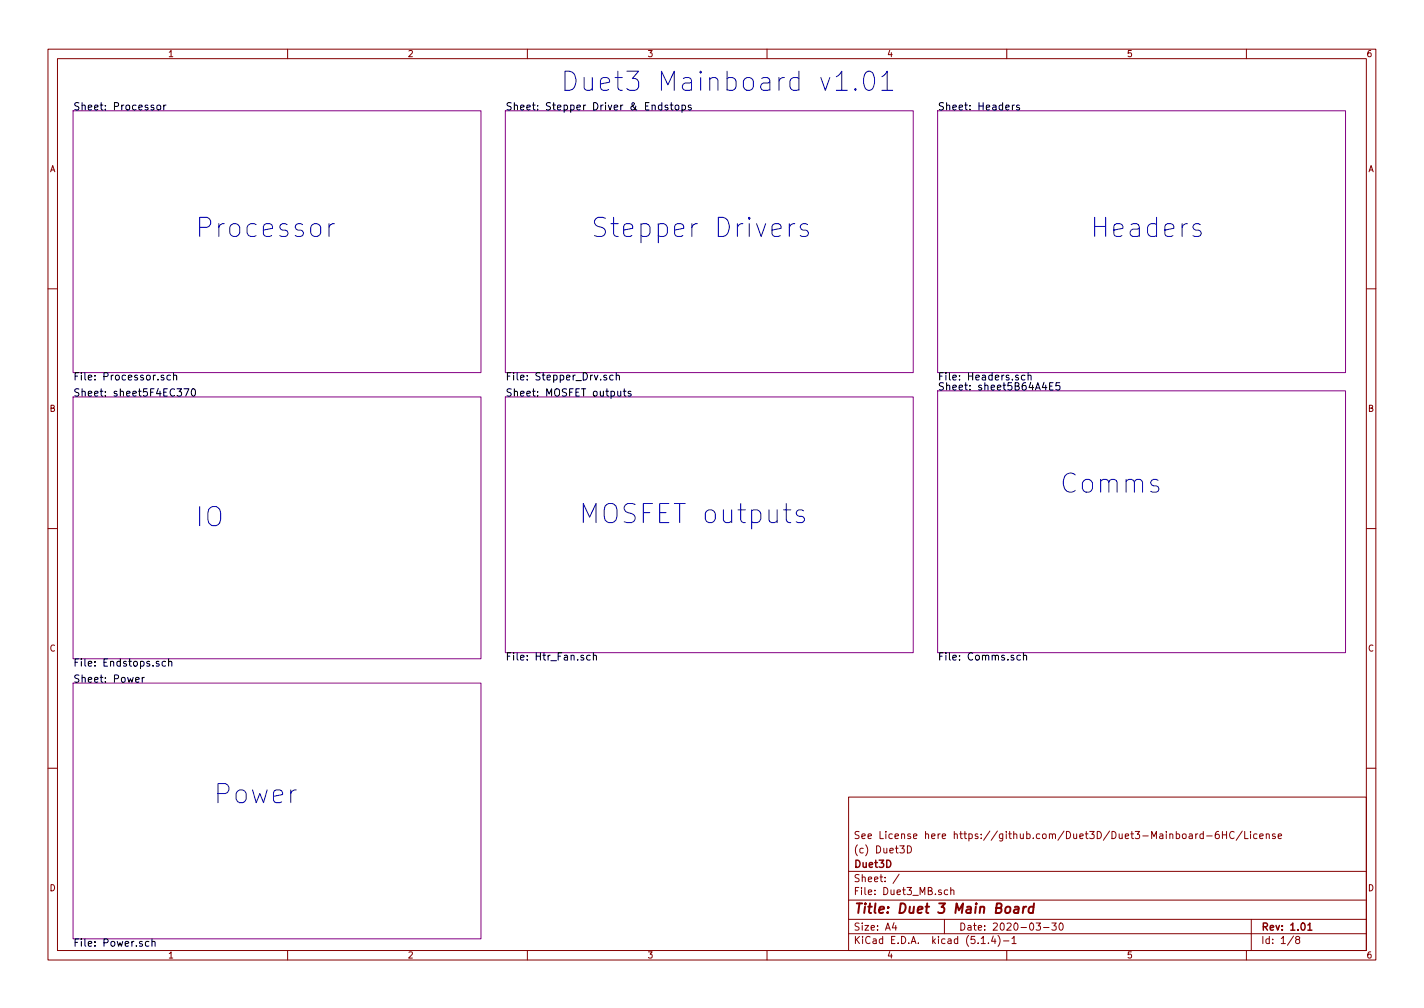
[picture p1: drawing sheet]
<svg xmlns="http://www.w3.org/2000/svg" width="297mm" height="210mm" viewBox="0 0 297 210" stroke-linecap="round" stroke-linejoin="round" font-family="sans-serif">
<g fill="none" stroke="#840000" stroke-width=".21">
<path d="M10 10.3h277v189.9h-277zM12 12.2h273v186.1h-273zM60 10.3v1.9M110 10.3v1.9M160 10.3v1.9M210 10.3v1.9M260 10.3v1.9M10 60.2h2M285 60.2h2M10 110.3h2M285 110.3h2M10 160.2h2"/>
<path d="M177 166.3h108v32h-108zM189.3 176.4a.75 .75 0 0 1 .8 .8 .75 .75 0 0 1-.8 .7zM249.4 173.9v1M249.9 173.9l-.5 .3M251 174l-.4-.1-.3 .3 .1 .6h.6M251 173.4v1.5M251.7 174.4h1.2M254.2 173.4l-.4 .1a1.11 1.11 0 0 0-.2 1.3l.5 .1 .2-.1 .1-.5-.3-.3-.5 .1-.1 .2M255 173.4v1.5M255 174.1h.9M255.9 173.4v1.5M257.4 173.6a.71 .71 0 0 0-1 .5 .71 .71 0 0 0 .7 .8l.3-.1"/>
<path d="M259.1 173.3l-1.2 2M259.6 173.4v1.5h.7M260.9 173.4v.2M260.9 173.9v1M262.2 174l-.4-.1-.3 .3 .1 .6h.6M262.8 174.4l.7-.1-.1-.3-.4-.1-.2 .2v.7h.6M264.1 174.1l.2-.2 .4 .1 .1 .9M264.1 173.9v1M266 174l-.4-.1-.2 .2 .1 .3 .5 .1v.3h-.6M266.6 174.4l.7-.1v-.3l-.4-.1-.3 .2 .1 .7h.6M285 160.2h2M60 198.3v1.9"/>
<path d="M110 198.3v1.9M160 198.3v1.9M177 194.8h108M177 191.8h108M177 187.8h108M177 181.8h108M186.5 192.5l-.4 1h1M186.8 193v1M187.6 182.3l-1.3 2M197 191.8v3M197.7 185.7l-.4-.1-.3 .3 .1 .6 .2 .1 .4-.1M198.3 185.7l.3-.1 .3 .1 .1 .9"/>
<path d="M198.3 185.1v1.5M204.7 196.8h.8M206.2 196.7v.1M207.2 195.2l-.4 1.1h.9M207.5 195.8v1M208.2 195.1a1.71 1.71 0 0 1 0 2.3M209.3 196.3h1.2M210 198.3v1.9M211.1 195.8l.4-.5v1.5M211.1 196.8h.9M216.1 192.5h.9l-.4 .6 .4 .1v.7l-.2 .1-.7-.1M217.7 193.5h1.1"/>
<path d="M219.4 192.5h.9l-.5 .6 .5 .1v.7l-.3 .1-.6-.1M221.1 192.6l.2-.1a.8 .8 0 0 1 .5 .8 .8 .8 0 0 1-.5 .7 1 1 0 0 1-.2-1.4zM260 198.3v1.9M261 191.8v6.5M269.8 195.2l-1.2 2M270.6 196l-.3-.4 .3-.3h.2l.3 .3-.1 .2-.6 .2-.1 .3v.4l.3 .1h.2l.3-.3v-.2l-.3-.3"/>
</g>
<path d="M272.8 193l.4-.5v1.5M272.8 194h.9" fill="none" stroke="#840000" stroke-width=".3"/>
<path d="M211.7 189.2h.7v1.2M212.5 189.6l-.7 .1a.4 .4 0 0 0-.3 .3 .4 .4 0 0 0 .2 .4l.7-.1M213.5 189.1l-.2 1.3M214.1 189.1l-.4 .1-.2 .3M215.6 189.2h-.8l-.2 .3-.1 .6 .4 .3 .5-.1M215.7 188.4l-.3 2" fill="none" stroke="#840000" stroke-width=".41"/>
<path d="M15.2 23.1h85.1v54.6h-85.1zM105.4 23.1h85.1v54.6h-85.1zM195.6 23.1h85.1v54.6h-85.1zM15.2 82.8h85.1v54.6h-85.1zM105.4 82.8h85.1v53.3h-85.1zM195.6 81.5h85.1v54.6h-85.1zM15.2 142.5h85.1v53.3h-85.1z" fill="none" stroke="#840084" stroke-width=".21"/>
<g fill="none" stroke="#000" stroke-width=".21">
<path d="M32.8 22l.2-.1 .5 .1v.6l-.1 .3h-.4l-.2-.1zM34.2 21.9v1M34.6 21.9l-.4 .3M138 22l-.4-.1-.3 .3 .2 .7h.5M138 21.4v1.5M139.3 22l-.4-.1-.2 .2 .1 .2 .5 .2v.4h-.6M139.8 21.9h.6M140 21.4v1.3l.4 .2M140.9 22l.2-.1 .5 .1v.6l-.1 .3h-.4l-.2-.1zM142.3 22l.4-.1 .3 .3-.2 .7h-.5M142.3 21.9v1.5M144.1 22l-.3-.1-.2 .2v.2l.5 .2v.4h-.5"/>
<path d="M211.2 21.9v1M211.6 21.9l-.4 .3M212.6 22l-.3-.1-.3 .2 .1 .2 .5 .2v.4h-.6M34.2 78.3h-.4l-.2 .2 .1 .2 .5 .1v.4h-.6M35.6 78.3h-.5l-.3 .2 .2 .7h.6M36.2 78.4l.2-.1h.4l.1 1M36.2 77.7v1.6M126.5 78.3h-.3l-.3 .2 .1 .2 .5 .1v.4h-.6M127.9 78.3h-.4l-.3 .2 .1 .7h.6M128.5 78.4l.3-.1h.3l.1 1M128.5 77.7v1.6M213.8 78.3h-.4l-.3 .2 .1 .7h.6"/>
<path d="M214.5 78.4l.2-.1h.3l.1 1M214.5 77.7v1.6M217.8 79.8l-.4 1h1M219.7 79.8h-.8v1.6h.8M221.1 79.8h-.8l-.1 .7h.8l.1 .7-.3 .2-.6-.2M38.4 81.1h1l-.7 1.5M40.1 81.2l.3-.1a.87 .87 0 0 1-.1 1.5l-.4-.6zM128.9 81.6v.9l.4 .1 .2-.1M129.5 81.6v1M130 81.6h.6M130.2 81.1v1.3l.4 .2M131.6 81.7l-.4-.1-.2 .2 .1 .2 .5 .2v.3h-.6"/>
<path d="M218.9 80.5h.6M33.1 138l-.3-.1-.2 .2v.3l.5 .1v.4h-.5M34.5 138l-.4-.1-.3 .3 .2 .7h.5M35.2 138.1l.2-.2 .4 .1v1M35.2 137.4v1.6M123.1 136.7h-.4l-.3 .3 .1 .6h.6M123.8 136.8l.2-.1h.3l.1 1M123.8 136.2v1.5M212.9 136.7h-.5l-.3 .3 .2 .6h.6M213.5 136.8l.2-.1h.4v1M213.5 136.2v1.5M28.3 141.8l.7-.1v-.3l-.5-.1-.2 .2 .1 .7h.6"/>
<path d="M29.7 141.3v1M30.1 141.3l-.4 .3M31.1 196.4h-.5l-.3 .2 .2 .7h.6M31.7 196.5l.2-.1h.4l.1 1M31.7 195.9v1.5"/>
</g>
<g fill="none" stroke="#0000c2" stroke-width=".21">
<path d="M174.4 16l.4-.2 .8-.9v3.9M174.4 18.8h2.3M178.4 18.5l.2 .2-.2 .1-.2-.1 .2-.2v.3M180.5 15.2a.95 .95 0 0 1 1-.3 .95 .95 0 0 1 .7 .7 2.34 2.34 0 0 1-.7 3.2 .99 .99 0 0 1-1.2-.7 3.3 3.3 0 0 1 .2-2.9zM183.9 16l.8-.6 .4-.5v3.9M183.9 18.8h2.3M68.6 46.7v2.6M69.7 46.7a1 1 0 0 0-1.1 .7M164.6 46.7v2.6M165.8 46.7a1.05 1.05 0 0 0-1.2 .7M168.5 46.9l-.4-.2h-.6l-.4 .2-.2 .3 .2 .6 1.4 .4 .1 .4-.1 .5-.4 .2h-.8l-.4-.2M250.4 46.9l-.4-.2h-.6l-.4 .2-.2 .3 .2 .6 1.4 .4 .2 .4-.2 .5-.4 .2h-.8l-.4-.2"/>
<path d="M167.6 106.5l-.4-.2h-.5l-.4 .2-.2 .4 .2 .6 1.3 .4 .2 .3-.2 .6-.4 .2h-.7l-.4-.2"/>
</g>
<g font-size="5.6" fill="#0000c2">
<text x="116.8" y="19">Duet3 Mainboard v1.01</text>
<text x="40.6" y="49.5">Processor</text>
<text x="123.2" y="49.5">Stepper Drivers</text>
<text x="227.3" y="49.5">Headers</text>
<text x="221" y="102.9">Comms</text>
<text x="40.6" y="109.8">IO</text>
<text x="120.6" y="109.2">MOSFET outputs</text>
<text x="44.4" y="167.6">Power</text>
</g>
<text font-size="2.8" fill="#840000" x="178" y="190.5">Title: Duet 3 Main Board</text>
<g font-size="2.1">
<text x="15.2" y="23">Sheet: Processor</text>
<text x="105.4" y="23">Sheet: Stepper Driver &amp; Endstops</text>
<text x="195.6" y="23">Sheet: Headers</text>
<text x="15.2" y="79.3">File: Processor.sch</text>
<text x="15.2" y="82.7">Sheet: sheet5F4EC370</text>
<text x="105.4" y="79.3">File: Stepper_Drv.sch</text>
<text x="105.4" y="82.7">Sheet: MOSFET outputs</text>
<text x="195.6" y="79.3">File: Headers.sch</text>
<text x="195.6" y="81.4">Sheet: sheet5B64A4E5</text>
<text x="105.4" y="137.8">File: Htr_Fan.sch</text>
<text x="195.6" y="137.8">File: Comms.sch</text>
<text x="15.2" y="142.4">Sheet: Power</text>
<text x="15.2" y="139">File: Endstops.sch</text>
<text x="15.2" y="197.5">File: Power.sch</text>
</g>
<g font-size="2.1" fill="#840000">
<text x="178" y="178">(c) Duet3D</text>
<text x="178" y="175">See License here https://github.com/Duet3D/Duet3-Mainboard-6HC/License</text>
<text x="178" y="184">Sheet: /</text>
<text x="178" y="181">Duet3D</text>
<text x="178" y="186.7">File: Duet3_MB.sch</text>
<text x="178" y="196.9">KiCad E.D.A. kicad (5.1.4)-1</text>
<text x="178" y="194.1">Size: A4</text>
<text x="200" y="194.1">Date: 2020-03-30</text>
<text x="263" y="194.1">Rev: 1.01</text>
<text x="263" y="196.9">Id: 1/8</text>
</g>
<g font-size="1.8" fill="#840000">
<text x="35" y="11.9">1</text>
<text x="85" y="11.9">2</text>
<text x="135" y="11.9">3</text>
<text x="185" y="11.9">4</text>
<text x="235" y="11.9">5</text>
<text x="285" y="11.9">6</text>
<text x="10.4" y="35.9">A</text>
<text x="285.4" y="35.9">A</text>
<text x="10.4" y="85.9">B</text>
<text x="285.4" y="85.9">B</text>
<text x="10.4" y="135.9">C</text>
<text x="285.4" y="135.9">C</text>
<text x="10.4" y="185.9">D</text>
<text x="285.4" y="185.9">D</text>
<text x="35" y="199.9">1</text>
<text x="85" y="199.9">2</text>
<text x="135" y="199.9">3</text>
<text x="185" y="199.9">4</text>
<text x="235" y="199.9">5</text>
<text x="285" y="199.9">6</text>
</g>
</svg>
